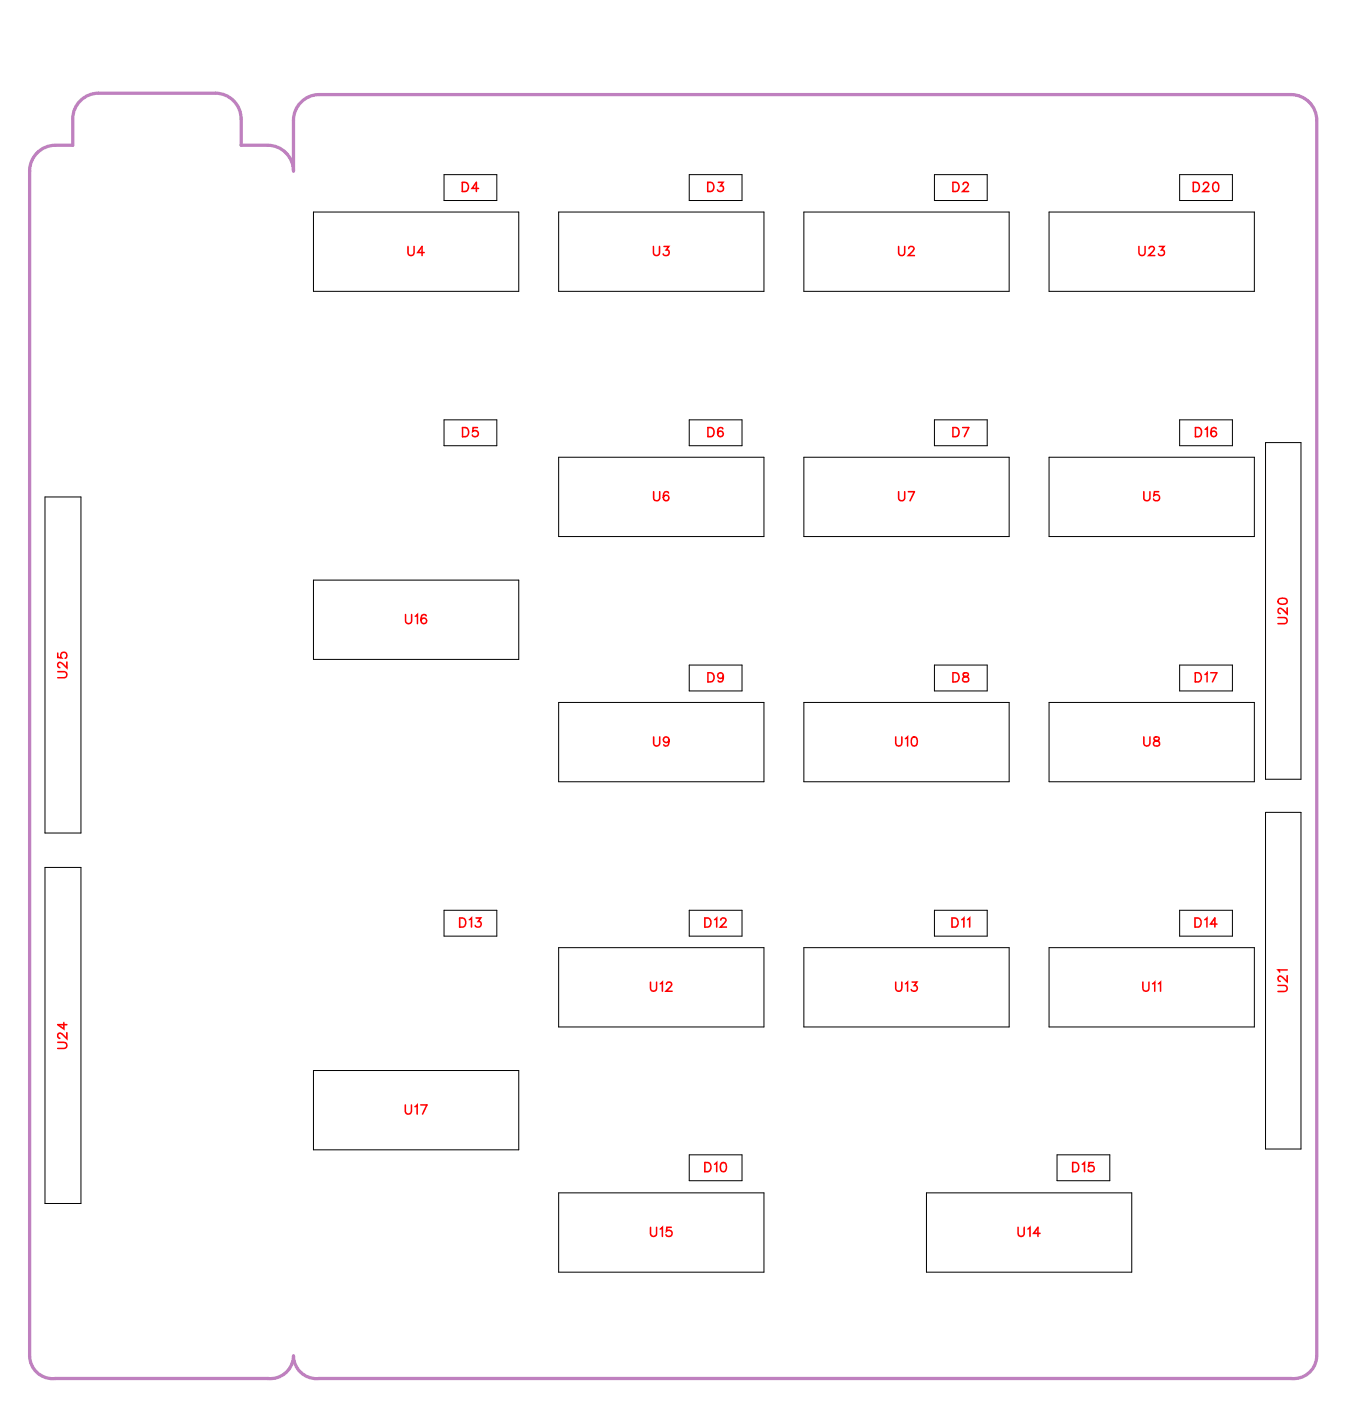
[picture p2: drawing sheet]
<svg xmlns="http://www.w3.org/2000/svg" width="105mm" height="109mm" viewBox="0 0 105 109" stroke-linecap="round" stroke-linejoin="round" font-family="sans-serif">
<path d="M6.2 7.8l.4-.3 .5-.2 .6-.1h9a2 2 0 0 1 2 2v2.1h2.1a2 2 0 0 1 2 2v-4a2 2 0 0 1 2-2h75.5a2 2 0 0 1 2 2v96a1.8 1.8 0 0 1-2 1.8h-75.5a1.79 1.79 0 0 1-2-1.8 1.8 1.8 0 0 1-2 1.8h-16.5a1.79 1.79 0 0 1-2-1.8v-92a2 2 0 0 1 2-2h1.4v-2.6l.2-.5z" fill="none" stroke="#bf80bf" stroke-width=".25"/>
<g fill="none" stroke="#000" stroke-width=".08">
<path d="M24.4 16.5h15.9v6.1h-15.9zM34.5 13.6h4.1v2h-4.1zM43.4 16.5h16v6.1h-16zM53.5 13.6h4.1v2h-4.1zM62.5 16.5h15.9v6.1h-15.9zM72.6 13.6h4.1v2h-4.1zM81.5 16.5h16v6.1h-16zM91.6 13.6h4.1v2h-4.1zM3.5 38.6h2.8v26.1h-2.8zM34.5 32.6h4.1v2h-4.1zM43.4 35.5h16v6.2h-16zM53.5 32.6h4.1v2h-4.1z"/>
<path d="M62.5 35.5h15.9v6.2h-15.9zM72.6 32.6h4.1v2h-4.1zM81.5 35.5h16v6.2h-16zM91.6 32.6h4.1v2h-4.1zM98.3 34.4h2.8v26.1h-2.8zM24.4 45.1h15.9v6.1h-15.9zM43.4 54.6h16v6.1h-16zM53.5 51.7h4.1v2h-4.1zM62.5 54.6h15.9v6.1h-15.9zM72.6 51.7h4.1v2h-4.1zM81.5 54.6h16v6.1h-16zM91.6 51.7h4.1v2h-4.1z"/>
<path d="M3.5 67.4h2.8v26.1h-2.8zM34.5 70.7h4.1v2h-4.1zM43.4 73.6h16v6.2h-16zM53.5 70.7h4.1v2h-4.1zM62.5 73.6h15.9v6.2h-15.9zM72.6 70.7h4.1v2h-4.1zM81.5 73.6h16v6.2h-16zM91.6 70.7h4.1v2h-4.1zM98.3 63.1h2.8v26.2h-2.8zM24.4 83.2h15.9v6.1h-15.9zM43.4 92.7h16v6.1h-16zM53.5 89.7h4.1v2h-4.1z"/>
<path d="M72 92.7h15.9v6.1h-15.9zM82.1 89.7h4.1v2h-4.1z"/>
</g>
<g fill="none" stroke="#f00" stroke-width=".12">
<path d="M31.7 19.1v.6l.2 .2 .2-.1 .1-.7M33 19.6h-.5l.3-.5v.8M35.9 14.2h.3a.38 .38 0 0 1 .2 .3 .38 .38 0 0 1-.2 .4h-.3zM37.2 14.6h-.5l.3-.4v.7M50.8 19.1v.6l.2 .2 .2-.1v-.7M51.6 19.1h.4l-.2 .3a.24 .24 0 0 1 .1 .4 .24 .24 0 0 1-.4-.1M55 14.2h.2a.38 .38 0 0 1 .3 .3 .38 .38 0 0 1-.3 .4h-.2zM55.8 14.2h.4l-.2 .2a.24 .24 0 0 1 .2 .4 .25 .25 0 0 1-.5-.1M69.8 19.1v.6l.2 .2 .3-.1v-.7M70.6 19.3l.1-.2h.2l.1 .2-.1 .2-.3 .4h.4M74 14.2h.3a.38 .38 0 0 1 .2 .3 .38 .38 0 0 1-.2 .4h-.3zM74.8 14.3l.2-.1h.1l.1 .1-.1 .2-.3 .4h.5"/>
<path d="M88.5 19.1v.6l.2 .2 .2-.1 .1-.7M89.3 19.3l.1-.2h.1l.2 .2-.1 .2-.4 .4h.5M90.1 19.1h.3l-.2 .3a.24 .24 0 0 1 .2 .4 .24 .24 0 0 1-.4-.1M92.7 14.2h.2a.38 .38 0 0 1 .3 .3 .38 .38 0 0 1-.3 .4h-.2zM93.5 14.3l.1-.1h.2l.1 .1-.1 .2-.3 .4h.4M94.3 14.2h.1a.37 .37 0 0 1 .3 .3 .37 .37 0 0 1-.3 .4 .45 .45 0 0 1-.1-.7zM35.9 33.2h.3a.38 .38 0 0 1 .2 .4 .38 .38 0 0 1-.2 .3h-.3zM37.1 33.2h-.3l-.1 .3a.25 .25 0 0 1 .4 0 .25 .25 0 0 1 0 .4 .25 .25 0 0 1-.4-.1M50.8 38.2v.5l.2 .2 .2-.1 .1-.6M51.9 38.3v-.1a.35 .35 0 0 0-.4 .3 .35 .35 0 0 0 .2 .4 .22 .22 0 0 0 .3-.2 .22 .22 0 0 0-.2-.2 .22 .22 0 0 0-.3 .2M55 33.2h.2a.38 .38 0 0 1 .3 .4 .38 .38 0 0 1-.3 .3h-.2zM56.2 33.3h-.1a.35 .35 0 0 0-.4 .2 .35 .35 0 0 0 .3 .4 .22 .22 0 0 0 .2-.2 .22 .22 0 0 0-.2-.2 .22 .22 0 0 0-.2 .2"/>
<path d="M69.8 38.2v.5l.2 .2 .3-.1v-.6M70.6 38.2h.4l-.3 .7M74 33.2h.3a.38 .38 0 0 1 .2 .4 .38 .38 0 0 1-.2 .3h-.3zM74.8 33.2h.5l-.4 .7M88.9 38.2v.5l.2 .2 .2-.1v-.6M90 38.2h-.3v.3a.25 .25 0 0 1 .3 0 .25 .25 0 0 1 0 .4 .25 .25 0 0 1-.4-.1M92.9 33.2h.2a.38 .38 0 0 1 .3 .4 .38 .38 0 0 1-.3 .3h-.2zM93.6 33.4l.2-.2v.7M94.5 33.3a.35 .35 0 0 0-.5 .2 .35 .35 0 0 0 .3 .4 .22 .22 0 0 0 .2-.2 .22 .22 0 0 0-.2-.2 .22 .22 0 0 0-.2 .2M4.5 52.2h.5l.2 .2-.1 .2-.6 .1M4.5 50.7v.4h.3a.25 .25 0 0 1 0-.4 .25 .25 0 0 1 .4 .1 .25 .25 0 0 1-.1 .3M5.2 51.4v.5l-.3-.3-.3-.1-.1 .1v.1l.2 .2"/>
<path d="M31.5 47.7v.6l.2 .2 .2-.1 .1-.7M32.3 47.9l.1-.2v.8M33.1 47.8a.35 .35 0 0 0-.4 .2 .35 .35 0 0 0 .2 .5 .22 .22 0 0 0 .2-.3 .22 .22 0 0 0-.2-.2 .22 .22 0 0 0-.2 .2M50.8 57.2v.6l.2 .2 .2-.1 .1-.7M52 57.5a.22 .22 0 0 1-.3 .2 .22 .22 0 0 1-.1-.4 .22 .22 0 0 1 .3 0l.1 .2a.34 .34 0 0 1-.3 .5l-.1-.1M55 52.3h.2a.38 .38 0 0 1 .3 .3 .38 .38 0 0 1-.3 .4h-.2zM56.2 52.5a.22 .22 0 0 1-.3 .2 .22 .22 0 0 1-.1-.3 .22 .22 0 0 1 .4 0v.1a.34 .34 0 0 1-.3 .5l-.1-.1M69.6 57.2v.6l.2 .2 .2-.1 .1-.7M70.3 57.4l.2-.2v.8M70.9 57.3l.1-.1a.37 .37 0 0 1 .3 .4 .37 .37 0 0 1-.3 .4 .45 .45 0 0 1-.1-.7zM74 52.3h.3a.38 .38 0 0 1 .2 .3 .38 .38 0 0 1-.2 .4h-.3zM74.9 52.3v.2l.3 .1 .1 .1a.24 .24 0 0 1-.3 .3 .24 .24 0 0 1-.2-.3l.4-.3v-.1z"/>
<path d="M88.9 57.2v.6l.2 .2 .2-.1v-.7M89.7 57.3v.2l.3 .1 .1 .1a.24 .24 0 0 1-.2 .3 .24 .24 0 0 1-.3-.3l.5-.3-.1-.1zM92.9 52.3h.2a.38 .38 0 0 1 .2 .3 .38 .38 0 0 1-.2 .4h-.2zM93.6 52.4l.2-.1v.7M94.1 52.3h.4l-.3 .7M99.3 48h.5l.2 .2-.1 .2-.6 .1M99.3 46.6l.3-.1a.3 .3 0 0 1 .4 .2 .38 .38 0 0 1-.4 .2 .38 .38 0 0 1-.3-.2zM100 47.2v.5l-.3-.3-.3-.1-.1 .1v.1l.2 .2M5 79.4v.5l-.5-.3h.7M35.7 71.3h.2a.38 .38 0 0 1 .3 .4 .38 .38 0 0 1-.3 .3h-.2zM36.5 71.5l.1-.2v.7M37 71.3h.4l-.2 .3a.24 .24 0 0 1 .1 .4 .24 .24 0 0 1-.4-.1"/>
<path d="M50.5 76.3v.5l.2 .2 .3-.1v-.6M51.3 76.4l.2-.1v.7M51.8 76.5l.1-.2h.1l.2 .1-.1 .3-.4 .3h.5M54.8 71.3h.2a.38 .38 0 0 1 .2 .4 .38 .38 0 0 1-.2 .3h-.2zM55.5 71.5l.2-.2v.7M56 71.5l.1-.2h.2l.1 .2-.1 .2-.3 .3h.4M69.6 76.3v.5l.2 .2 .2-.1 .1-.6M70.3 76.4l.2-.1v.7M70.9 76.3h.3l-.2 .3a.24 .24 0 0 1 .2 .4 .24 .24 0 0 1-.4-.1M74 71.3h.2a.38 .38 0 0 1 .2 .4 .38 .38 0 0 1-.2 .3h-.2zM74.7 71.5l.2-.2v.7M75.2 71.5l.1-.2v.7"/>
<path d="M88.8 76.3v.5l.2 .2 .2-.1 .1-.6M89.5 76.4l.2-.1v.7M90 76.4l.2-.1v.7M92.8 71.3h.3a.38 .38 0 0 1 .2 .4 .38 .38 0 0 1-.2 .3h-.3zM93.6 71.5l.2-.2v.7M94.6 71.8h-.6l.4-.5v.7M99.3 76.6h.5l.2 .2-.1 .2h-.6M100 75.8v.5l-.3-.4-.3-.1-.1 .2v.1l.2 .1M100 75.4h-.7l.1 .1M4.5 81h.5l.2 .2-.1 .2-.6 .1M5.2 80.2v.5l-.3-.3-.3-.1-.1 .1v.1l.2 .2M31.5 85.8v.6l.2 .2 .2-.1 .1-.7"/>
<path d="M32.2 86l.2-.2v.8M32.7 85.8h.5l-.4 .8M50.5 95.3v.6l.2 .2 .3-.1v-.7M51.3 95.5l.2-.2v.8M52.1 95.3h-.3v.4a.25 .25 0 0 1 .4-.1 .25 .25 0 0 1-.1 .4 .25 .25 0 0 1-.4-.1M54.8 90.3h.2a.38 .38 0 0 1 .2 .4 .38 .38 0 0 1-.2 .3h-.2zM55.5 90.5l.2-.2v.7M56.1 90.4l.1-.1a.37 .37 0 0 1 .2 .4 .37 .37 0 0 1-.2 .3 .45 .45 0 0 1-.1-.6zM79.1 95.3v.6l.2 .2 .2-.1 .1-.7M79.9 95.5l.1-.2v.8M80.8 95.8h-.5l.3-.5v.8M83.3 90.3h.3a.38 .38 0 0 1 .2 .4 .38 .38 0 0 1-.2 .3h-.3z"/>
<path d="M84.1 90.5l.2-.2v.7M84.9 90.3h-.3v.3a.25 .25 0 0 1 .4 0 .25 .25 0 0 1-.1 .4 .25 .25 0 0 1-.4-.1"/>
</g>
<g font-size="1.2" fill="#fff">
<text x="35.9" y="15.2">D4</text>
<text x="54.9" y="15.2">D3</text>
<text x="74" y="15.2">D2</text>
<text x="92.6" y="15.2">D20</text>
<text x="31.6" y="20.2">U4</text>
<text x="50.7" y="20.2">U3</text>
<text x="69.8" y="20.2">U2</text>
<text x="88.4" y="20.2">U23</text>
<text x="35.9" y="34.2">D5</text>
<text x="54.9" y="34.2">D6</text>
<text x="74" y="34.2">D7</text>
<text x="92.8" y="34.2">D16</text>
<text x="50.7" y="39.2">U6</text>
<text x="69.8" y="39.2">U7</text>
<text x="88.8" y="39.2">U5</text>
<text x="5.5" y="52.7" transform="rotate(-90 5.5 52.7)">U25</text>
<text x="31.4" y="48.8">U16</text>
<text x="54.9" y="53.3">D9</text>
<text x="74" y="53.3">D8</text>
<text x="92.8" y="53.3">D17</text>
<text x="100.3" y="48.5" transform="rotate(-90 100.3 48.5)">U20</text>
<text x="50.7" y="58.3">U9</text>
<text x="69.5" y="58.3">U10</text>
<text x="88.8" y="58.3">U8</text>
<text x="35.6" y="72.3">D13</text>
<text x="50.5" y="77.3">U12</text>
<text x="54.7" y="72.3">D12</text>
<text x="69.5" y="77.3">U13</text>
<text x="73.9" y="72.3">D11</text>
<text x="88.7" y="77.3">U11</text>
<text x="92.8" y="72.3">D14</text>
<text x="100.3" y="77.1" transform="rotate(-90 100.3 77.1)">U21</text>
<text x="5.5" y="81.5" transform="rotate(-90 5.5 81.5)">U24</text>
<text x="31.4" y="86.9">U17</text>
<text x="54.7" y="91.3">D10</text>
<text x="83.3" y="91.3">D15</text>
<text x="50.5" y="96.4">U15</text>
<text x="79" y="96.4">U14</text>
</g>
</svg>
